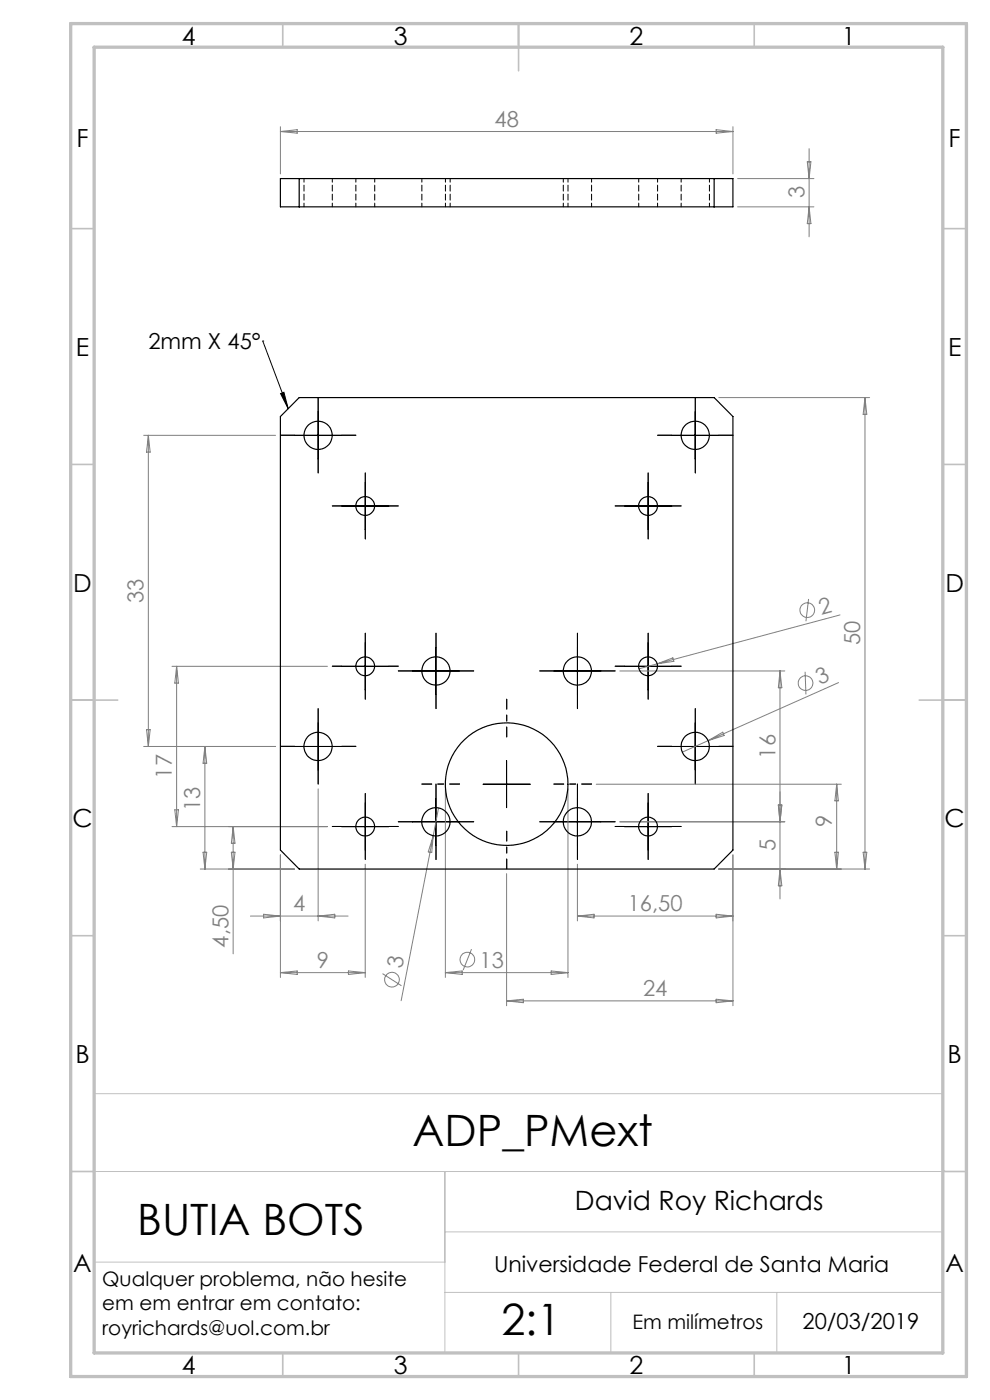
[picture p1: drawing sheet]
<svg xmlns="http://www.w3.org/2000/svg" width="210mm" height="297mm" viewBox="0 0 210 297" stroke-linecap="round" stroke-linejoin="round" font-family="sans-serif">
<g fill="none" stroke="#808080" stroke-width=".21">
<path d="M59.5 26.9v10M59.5 27.9h96M59.5 27.9l3.5-.4v.8zM151.9 27.5l3.6 .4-3.6 .4zM155.5 26.9v10M156.5 37.9h16.1M171.2 34.3h.8l-.4 3.6zM171.6 31.5v18.7M156.5 43.9h16.1M171.6 43.9l.4 3.5h-.8zM30.5 92.4h28M31.5 92.4v66"/>
<path d="M31.5 92.4l.4 3.5h-.8zM152.5 84.3h32M183.5 84.3v100.1M183.5 84.3l.4 3.6h-.8zM171.5 127.1l-.5 4.7M178.2 130.5l-38.8 10.3M30.5 158.4h28M31.1 154.8h.8l-.4 3.6zM36.5 141.4h33M37.5 141.4v34M37.5 141.4l.4 3.5h-.8zM43.5 158.4v26"/>
<path d="M43.5 158.4l.4 3.5h-.8zM131.5 142.3h35M139.4 140.8l-3.9 1.1M139.4 140.8l3.3-1.2 .2 .7zM150.2 157.1l3.1-1.8 .3 .7zM165.5 142.3v48.4M165.5 142.3l.3 3.6h-.7zM170.8 142.5l.2 4.8M177.9 144.8l-33.2 14.8M36.5 175.4h33M37.1 171.8h.8l-.4 3.6zM49.5 175.4v26.9"/>
<path d="M49.5 175.4l.3 3.5h-.7zM67.5 167.4v28M91.9 177.3l-6.8 35M91.9 177.3l-.3 3.6-.8-.2zM93 171.4l-1.1 5.9M94.5 167.4v40M120.5 167.4v40M126.5 166.4h52M131.5 174.3h35M165.1 170.8h.7l-.3 3.5zM177.5 166.4v18M177.5 166.4l.3 3.5h-.7z"/>
<path d="M42.5 184.4h20M43.1 180.8h.8l-.4 3.6zM49.1 180.8h.7l-.3 3.6zM53.1 194.3h20.7M55.9 194l3.6 .3-3.6 .4zM59.5 181.4v26M67.5 194.3l3.5-.3v.7zM77.5 183.3v24.1M107.5 185.3v28.1M122.5 194.3h33M122.5 183.3v12.1M122.5 194.3l3.5-.3v.7z"/>
<path d="M151.9 194l3.6 .3-3.6 .4zM152.5 184.4h32M155.5 181.4v32M165.5 184.4l.3 3.5h-.7zM177.1 180.8h.7l-.3 3.6zM183.1 180.8h.8l-.4 3.6zM59.5 206.3l3.5-.3v.7zM59.5 206.3h18M73.9 206l3.6 .3-3.6 .4zM81.1 206.5l4.1 2.6M94.5 206.3h26M94.5 206.3l3.5-.3v.7z"/>
<path d="M100 201.4l-1.8 4.4M107.5 212.3h48M107.5 212.3l3.5-.3v.7zM116.9 206l3.6 .3-3.6 .4zM151.9 212l3.6 .3-3.6 .4z"/>
<circle cx="171.2" cy="129.4" r="1.56"/>
<circle cx="170.9" cy="144.9" r="1.55"/>
<circle cx="83.2" cy="207.8" r="1.56"/>
<circle cx="99.1" cy="203.6" r="1.55"/>
</g>
<g fill="none" stroke="#000" stroke-width=".21">
<path d="M55.7 72.4h.1M55.7 72.4l5.4 14.3M59.5 83.5l.7-.3 .9 3.5zM62.5 92.4h10M67.5 87.3v10.1M142.5 92.4h10M147.5 87.3v10.1M72.5 107.3h10M77.5 102.3v10.1M132.5 107.3h10M137.5 102.3v10.1M77.5 136.3v10.1"/>
<path d="M92.5 137.3v10.1M122.5 137.3v10.1M137.5 136.3v10.1M62.5 158.4h10M67.5 153.3v10M72.5 141.4h10M87.5 142.3h10M117.5 142.3h10M132.5 141.4h10M142.5 158.4h10M147.5 153.3v10M72.5 175.4h10"/>
<path d="M77.5 170.4v9.9M87.5 174.3h10M92.5 169.4v9.9M102.5 166.4h10M107.5 161.4v9.9M117.5 174.3h10M122.5 169.4v9.9M132.5 175.4h10M137.5 170.4v9.9"/>
</g>
<g fill="none" stroke="#000" stroke-width=".21" stroke-dasharray="15.2 1.3 1.3 1.3">
<path d="M62.5 92.3h-3M67.5 87.3v-3M67.5 97.3v3M72.5 92.3h3M142.5 92.3h-3M147.5 87.3v-3M147.5 97.3v3M152.5 92.3h3M72.5 107.3h-2M77.5 102.3v-2M77.5 112.3v2M82.5 107.3h2"/>
<path d="M132.5 107.3h-2M137.5 102.3v-2M137.5 112.3v2M142.5 107.3h2M77.5 136.3v-2M92.5 137.3v-3M122.5 137.3v-3M137.5 136.3v-2M62.5 158.3h-3M67.5 153.3v-3M72.5 141.3h-2M72.5 158.3h3"/>
<path d="M77.5 146.3v2M82.5 141.3h2M87.5 142.3h-3M92.5 147.3v3M97.5 142.3h3M117.5 142.3h-3M122.5 147.3v3M127.5 142.3h3M132.5 141.3h-2M137.5 146.3v2M142.5 158.3h-3M142.5 141.3h2"/>
<path d="M147.5 153.3v-3M152.5 158.3h3M67.5 163.3v3M72.5 175.3h-2M77.5 170.3v-2M82.5 175.3h2M87.5 174.3h-3M92.5 169.3v-3M92.5 179.3v3M97.5 174.3h3M117.5 174.3h-3M122.5 169.3v-3"/>
<path d="M122.5 179.3v3M127.5 174.3h3M132.5 175.3h-2M137.5 170.3v-2M142.5 175.3h2M147.5 163.3v3M77.5 180.3v2M137.5 180.3v2"/>
</g>
<path d="M107.5 156.3v-8M97.5 166.3h-8M107.5 176.3v8M117.5 166.3h8" fill="none" stroke="#000" stroke-width=".21" stroke-dasharray="15.2 1.3 1.3 1.3" stroke-dashoffset="13.1"/>
<path d="M20 232h180M94.4 248.5v38.5M200.4 248.4l-.4 .1h-180M20 267.8h74.4M94.4 261.3h105.6v12.9h-105.6M129.6 274.2v12.8M164.8 274.2v12.8" fill="none" stroke="#c0c0c0" stroke-width=".21"/>
<g fill="none" stroke="#c0c0c0" stroke-width=".35">
<path d="M60 5v5M110 5v10M160 5v5M15 48.5h5M200 48.5h5M15 98.5h5M200 98.5h5M15 148.5h10M195 148.5h10M15 198.5h5M200 198.5h5M15 248.5h5"/>
<path d="M200 248.5h5M60 287v5M110 287v5M160 287v5"/>
</g>
<path d="M15 5h190v287h-190zM20 10h180v277h-180z" fill="none" stroke="#c0c0c0" stroke-width=".7"/>
<path d="M59.5 83.5l.7-.3 .9 3.5z" fill="#000"/>
<g fill="none" stroke="#000" stroke-width=".25">
<path d="M59.5 37.9h96v6h-96zM63.5 37.9v6M151.5 37.9v6M63.5 84.3h88l4 4.1v91.9l-4 4.1h-88l-4-4.1v-91.9z"/>
<circle cx="67.5" cy="92.4" r="3"/>
<circle cx="147.5" cy="92.4" r="3"/>
<circle cx="77.5" cy="107.3" r="2"/>
<circle cx="137.5" cy="107.3" r="1.99"/>
<circle cx="67.5" cy="158.4" r="3"/>
<circle cx="77.5" cy="141.4" r="2"/>
<circle cx="92.5" cy="142.3" r="3"/>
<circle cx="122.5" cy="142.3" r="3"/>
<circle cx="137.5" cy="141.4" r="1.99"/>
<circle cx="147.5" cy="158.4" r="3"/>
<circle cx="77.5" cy="175.4" r="2"/>
<circle cx="92.5" cy="174.3" r="3"/>
<circle cx="107.5" cy="166.4" r="13"/>
<circle cx="122.5" cy="174.3" r="2.99"/>
<circle cx="137.5" cy="175.3" r="2"/>
</g>
<g fill="none" stroke="#000" stroke-width=".21" stroke-dasharray="1.3 .6" stroke-dashoffset=".5">
<path d="M64.5 37.9v6M75.5 37.9v6M89.5 37.9v6M94.5 37.9v6M119.5 37.9v6M135.5 37.9v6M144.5 37.9v6M70.5 43.9v-6M79.5 43.9v-6M95.5 43.9v-6M120.5 43.9v-6M125.5 43.9v-6"/>
<path d="M139.5 43.9v-6M150.5 43.9v-6"/>
</g>
<g font-size="9.2">
<text x="87.5" y="243.1">ADP_PMext</text>
<text x="29.1" y="262">BUTIA BOTS</text>
<text x="106.3" y="283.2">2:1</text>
</g>
<text font-size="5.6" x="122" y="256.7">David Roy Richards</text>
<g font-size="5.3">
<text x="38.5" y="9.5">4</text>
<text x="83.5" y="9.5">3</text>
<text x="133.6" y="9.5">2</text>
<text x="178.6" y="9.5">1</text>
<text x="16.2" y="31.3">F</text>
<text x="201.2" y="31.3">F</text>
<text x="16.1" y="75.5">E</text>
<text x="201.1" y="75.5">E</text>
<text x="15.5" y="125.5">D</text>
<text x="200.5" y="125.5">D</text>
<text x="15.4" y="175.5">C</text>
<text x="200.4" y="175.5">C</text>
<text x="16" y="225.5">B</text>
<text x="201" y="225.5">B</text>
<text x="15.5" y="269.8">A</text>
<text x="200.5" y="269.8">A</text>
<text x="38.5" y="291.5">4</text>
<text x="83.5" y="291.5">3</text>
<text x="133.6" y="291.5">2</text>
<text x="178.6" y="291.5">1</text>
</g>
<g font-size="4.7" fill="#808080">
<text x="104.9" y="26.9">48</text>
<text x="170.6" y="42" transform="rotate(-90 170.6 42)">3</text>
<text x="30.5" y="127.9" transform="rotate(-90 30.5 127.9)">33</text>
<text x="174.2" y="130.4" transform="rotate(-15 174.2 130.4)">2</text>
<text x="182.5" y="136.9" transform="rotate(-90 182.5 136.9)">50</text>
<text x="173.9" y="145.4" transform="rotate(-24 173.9 145.4)">3</text>
<text x="164.5" y="160.9" transform="rotate(-90 164.5 160.9)">16</text>
<text x="36.5" y="165.2" transform="rotate(-90 36.5 165.2)">17</text>
<text x="42.5" y="172.1" transform="rotate(-90 42.5 172.1)">13</text>
<text x="176.5" y="175.4" transform="rotate(-90 176.5 175.4)">9</text>
<text x="164.5" y="180.6" transform="rotate(-90 164.5 180.6)">5</text>
<text x="62.2" y="193.3">4</text>
<text x="133.2" y="193.3">16,50</text>
<text x="48.5" y="201" transform="rotate(-90 48.5 201)">4,50</text>
<text x="67.2" y="205.3">9</text>
<text x="85.3" y="205.6" transform="rotate(-79 85.3 205.6)">3</text>
<text x="101.7" y="205.3">13</text>
<text x="136.4" y="211.3">24</text>
</g>
<g font-size="4.7">
<text x="31.5" y="74">2mm X 45°</text>
<text x="104.8" y="269.7">Universidade Federal de Santa Maria</text>
<text x="170.2" y="281.9">20/03/2019</text>
</g>
<g font-size="4.2">
<text x="21.7" y="272.8">Qualquer problema, não hesite</text>
<text x="21.7" y="278">em em entrar em contato:</text>
<text x="134.2" y="281.9">Em milímetros</text>
<text x="21.7" y="283.2">royrichards@uol.com.br</text>
</g>
</svg>
